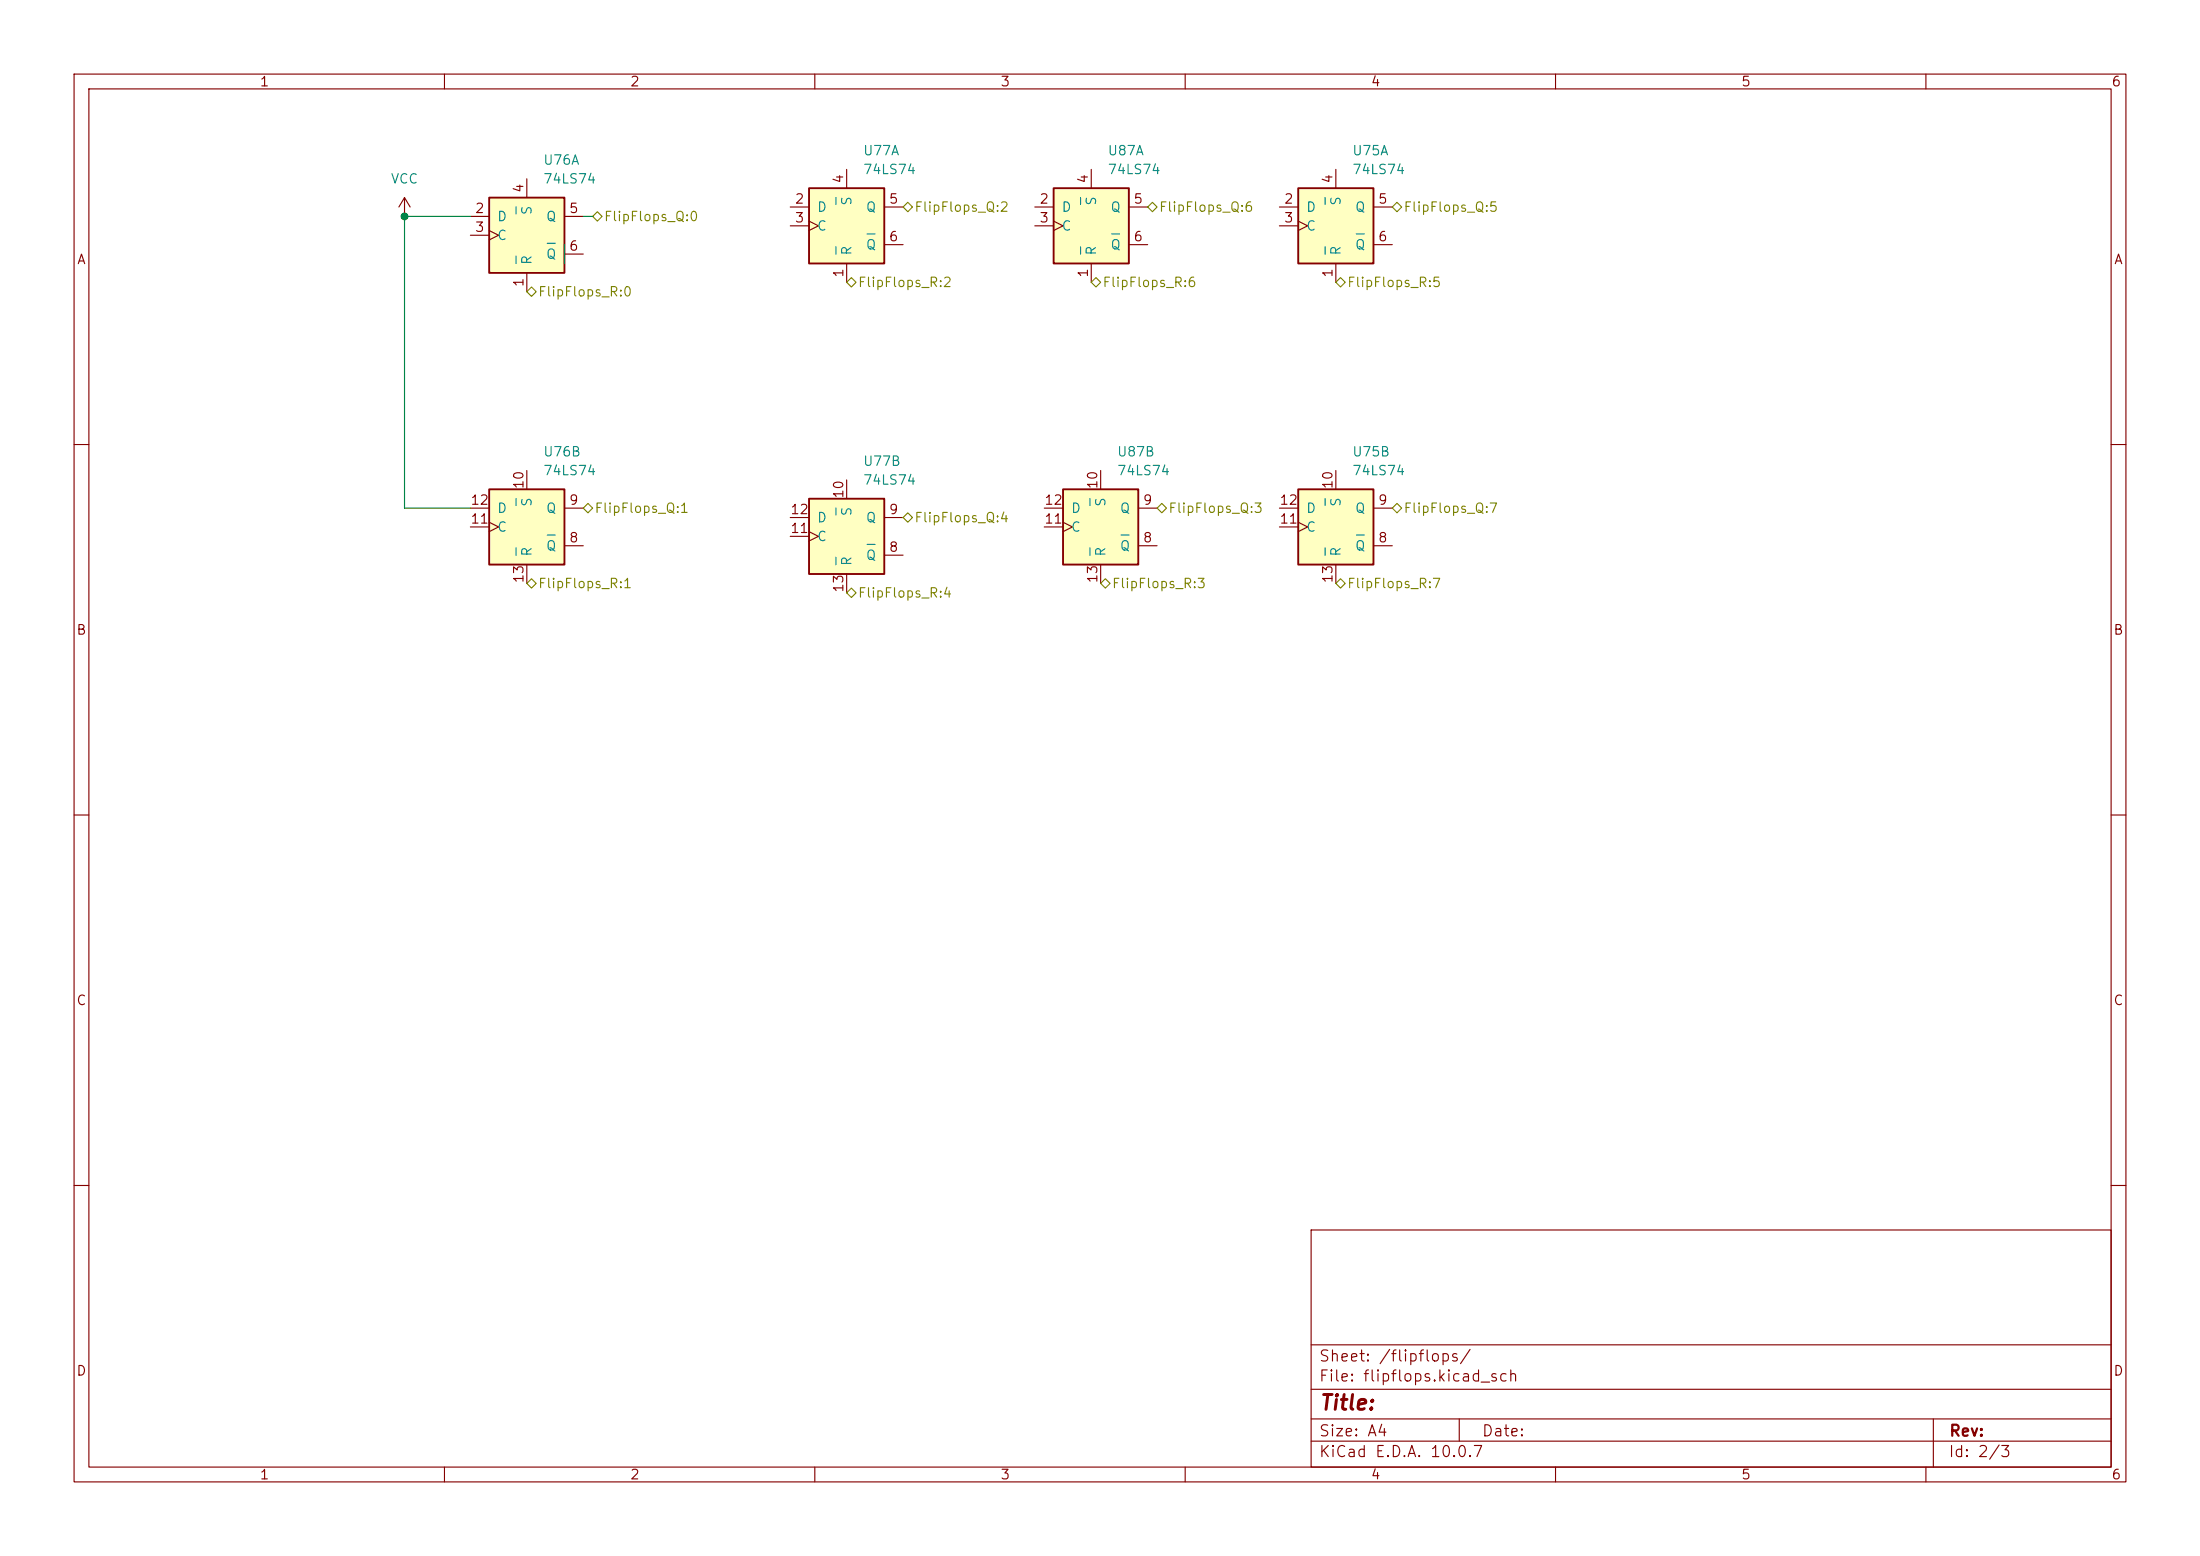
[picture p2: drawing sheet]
(kicad_sch
 (version 20260306)
 (generator "eeschema")
 (generator_version "10.0")
 (paper "A4")
 (lib_symbols
  (symbol "74xx:74LS74"
   (pin_names
    (offset 1.016)) (exclude_from_sim no) (in_bom yes) (on_board yes)
   (in_pos_files yes)
   (duplicate_pin_numbers_are_jumpers no)
   (property "Reference" "U" (at -7.62 8.89 0) (show_name no) (do_not_autoplace no) (effects (font (size 1.27 1.27))))
   (property "Value" "74LS74" (at -7.62 -8.89 0) (show_name no) (do_not_autoplace no) (effects (font (size 1.27 1.27))))
   (property "Footprint" "" (at 0 0 0) (show_name no) (do_not_autoplace no) (hide yes) (effects (font (size 1.27 1.27))))
   (property "Datasheet" "https://www.ti.com/lit/ds/symlink/sn74ls74a.pdf" (at 0 0 0) (show_name no) (do_not_autoplace no) (hide yes) (effects (font (size 1.27 1.27))))
   (property "Description" "Dual D Flip-flop, Set & Reset" (at 0 0 0) (show_name no) (do_not_autoplace no) (hide yes) (effects (font (size 1.27 1.27))))
   (property "ki_locked" "" (at 0 0 0) (show_name no) (do_not_autoplace no) (effects (font (size 1.27 1.27))))
   (symbol "74LS74_1_0"
    (pin input line (at 0 -7.62 90) (length 2.54) (name "~{R}" (effects (font (size 1.27 1.27)))) (number "1" (effects (font (size 1.27 1.27)))))
    (pin input line (at -7.62 2.54 0) (length 2.54) (name "D" (effects (font (size 1.27 1.27)))) (number "2" (effects (font (size 1.27 1.27)))))
    (pin input clock (at -7.62 0 0) (length 2.54) (name "C" (effects (font (size 1.27 1.27)))) (number "3" (effects (font (size 1.27 1.27)))))
    (pin input line (at 0 7.62 270) (length 2.54) (name "~{S}" (effects (font (size 1.27 1.27)))) (number "4" (effects (font (size 1.27 1.27)))))
    (pin output line (at 7.62 2.54 180) (length 2.54) (name "Q" (effects (font (size 1.27 1.27)))) (number "5" (effects (font (size 1.27 1.27)))))
    (pin output line (at 7.62 -2.54 180) (length 2.54) (name "~{Q}" (effects (font (size 1.27 1.27)))) (number "6" (effects (font (size 1.27 1.27))))))
   (symbol "74LS74_1_1"
    (rectangle (start -5.08 5.08) (end 5.08 -5.08) (stroke (width 0.254) (type default)) (fill (type background))))
   (symbol "74LS74_2_0"
    (pin output line (at 7.62 -2.54 180) (length 2.54) (name "~{Q}" (effects (font (size 1.27 1.27)))) (number "8" (effects (font (size 1.27 1.27)))))
    (pin output line (at 7.62 2.54 180) (length 2.54) (name "Q" (effects (font (size 1.27 1.27)))) (number "9" (effects (font (size 1.27 1.27)))))
    (pin input line (at 0 7.62 270) (length 2.54) (name "~{S}" (effects (font (size 1.27 1.27)))) (number "10" (effects (font (size 1.27 1.27)))))
    (pin input clock (at -7.62 0 0) (length 2.54) (name "C" (effects (font (size 1.27 1.27)))) (number "11" (effects (font (size 1.27 1.27)))))
    (pin input line (at -7.62 2.54 0) (length 2.54) (name "D" (effects (font (size 1.27 1.27)))) (number "12" (effects (font (size 1.27 1.27)))))
    (pin input line (at 0 -7.62 90) (length 2.54) (name "~{R}" (effects (font (size 1.27 1.27)))) (number "13" (effects (font (size 1.27 1.27))))))
   (symbol "74LS74_2_1"
    (rectangle (start -5.08 5.08) (end 5.08 -5.08) (stroke (width 0.254) (type default)) (fill (type background))))
   (symbol "74LS74_3_0"
    (pin power_in line (at 0 -10.16 90) (length 2.54) (name "GND" (effects (font (size 1.27 1.27)))) (number "7" (effects (font (size 1.27 1.27)))))
    (pin power_in line (at 0 10.16 270) (length 2.54) (name "VCC" (effects (font (size 1.27 1.27)))) (number "14" (effects (font (size 1.27 1.27))))))
   (symbol "74LS74_3_1"
    (rectangle (start -5.08 7.62) (end 5.08 -7.62) (stroke (width 0.254) (type default)) (fill (type background))))
   (embedded_fonts no))
  (symbol "power:VCC"
   (power global)
   (pin_numbers (hide yes))
   (pin_names
    (offset 0) (hide yes)) (exclude_from_sim no) (in_bom yes) (on_board yes)
   (in_pos_files yes)
   (duplicate_pin_numbers_are_jumpers no)
   (property "Reference" "#PWR" (at 0 -3.81 0) (show_name no) (do_not_autoplace no) (hide yes) (effects (font (size 1.27 1.27))))
   (property "Value" "VCC" (at 0 3.556 0) (show_name no) (do_not_autoplace no) (effects (font (size 1.27 1.27))))
   (property "Footprint" "" (at 0 0 0) (show_name no) (do_not_autoplace no) (hide yes) (effects (font (size 1.27 1.27))))
   (property "Datasheet" "" (at 0 0 0) (show_name no) (do_not_autoplace no) (hide yes) (effects (font (size 1.27 1.27))))
   (property "Description" "Power symbol creates a global label with name \"VCC\"" (at 0 0 0) (show_name no) (do_not_autoplace no) (hide yes) (effects (font (size 1.27 1.27))))
   (symbol "VCC_0_1"
    (polyline (pts (xy -0.762 1.27) (xy 0 2.54)) (stroke (width 0) (type default)) (fill (type none)))
    (polyline (pts (xy 0 2.54) (xy 0.762 1.27)) (stroke (width 0) (type default)) (fill (type none)))
    (polyline (pts (xy 0 0) (xy 0 2.54)) (stroke (width 0) (type default)) (fill (type none))))
   (symbol "VCC_1_1"
    (pin power_in line (at 0 0 90) (length 0) (name "" (effects (font (size 1.27 1.27)))) (number "1" (effects (font (size 1.27 1.27))))))
   (embedded_fonts no)))
 (junction
  (at 54.61 29.21)
  (diameter 0)
  (color 0 0 0 0))
 (wire
  (pts (xy 76.2 35.56) (xy 76.2 33.02))
  (stroke (width 0) (type default)))
 (wire
  (pts (xy 80.01 29.21) (xy 78.74 29.21))
  (stroke (width 0) (type default)))
 (wire
  (pts (xy 54.61 29.21) (xy 63.5 29.21))
  (stroke (width 0) (type default)))
 (wire
  (pts (xy 63.5 68.58) (xy 54.61 68.58))
  (stroke (width 0) (type default)))
 (wire
  (pts (xy 54.61 68.58) (xy 54.61 29.21))
  (stroke (width 0) (type default)))
 (hierarchical_label "FlipFlops_Q:7"
  (shape bidirectional)
  (at 187.96 68.58 0)
  (effects (font (size 1.27 1.27)) (justify left)))
 (hierarchical_label "FlipFlops_Q:4"
  (shape bidirectional)
  (at 121.92 69.85 0)
  (effects (font (size 1.27 1.27)) (justify left)))
 (hierarchical_label "FlipFlops_R:1"
  (shape bidirectional)
  (at 71.12 78.74 0)
  (effects (font (size 1.27 1.27)) (justify left)))
 (hierarchical_label "FlipFlops_Q:1"
  (shape bidirectional)
  (at 78.74 68.58 0)
  (effects (font (size 1.27 1.27)) (justify left)))
 (hierarchical_label "FlipFlops_R:5"
  (shape bidirectional)
  (at 180.34 38.1 0)
  (effects (font (size 1.27 1.27)) (justify left)))
 (hierarchical_label "FlipFlops_Q:0"
  (shape bidirectional)
  (at 80.01 29.21 0)
  (effects (font (size 1.27 1.27)) (justify left)))
 (hierarchical_label "FlipFlops_Q:5"
  (shape bidirectional)
  (at 187.96 27.94 0)
  (effects (font (size 1.27 1.27)) (justify left)))
 (hierarchical_label "FlipFlops_Q:3"
  (shape bidirectional)
  (at 156.21 68.58 0)
  (effects (font (size 1.27 1.27)) (justify left)))
 (hierarchical_label "FlipFlops_Q:2"
  (shape bidirectional)
  (at 121.92 27.94 0)
  (effects (font (size 1.27 1.27)) (justify left)))
 (hierarchical_label "FlipFlops_R:3"
  (shape bidirectional)
  (at 148.59 78.74 0)
  (effects (font (size 1.27 1.27)) (justify left)))
 (hierarchical_label "FlipFlops_R:4"
  (shape bidirectional)
  (at 114.3 80.01 0)
  (effects (font (size 1.27 1.27)) (justify left)))
 (hierarchical_label "FlipFlops_R:7"
  (shape bidirectional)
  (at 180.34 78.74 0)
  (effects (font (size 1.27 1.27)) (justify left)))
 (hierarchical_label "FlipFlops_R:0"
  (shape bidirectional)
  (at 71.12 39.37 0)
  (effects (font (size 1.27 1.27)) (justify left)))
 (hierarchical_label "FlipFlops_R:6"
  (shape bidirectional)
  (at 147.32 38.1 0)
  (effects (font (size 1.27 1.27)) (justify left)))
 (hierarchical_label "FlipFlops_R:2"
  (shape bidirectional)
  (at 114.3 38.1 0)
  (effects (font (size 1.27 1.27)) (justify left)))
 (hierarchical_label "FlipFlops_Q:6"
  (shape bidirectional)
  (at 154.94 27.94 0)
  (effects (font (size 1.27 1.27)) (justify left)))
 (symbol
  (lib_id "74xx:74LS74")
  (at 114.3 30.48 0)
  (unit 1)
  (body_style 1)
  (exclude_from_sim no)
  (in_bom yes)
  (on_board yes)
  (in_pos_files yes)
  (dnp no)
  (fields_autoplaced yes)
  (property "Reference" "U77" (at 116.4433 20.32 0) (show_name no) (do_not_autoplace no) (effects (font (size 1.27 1.27)) (justify left)))
  (property "Value" "74LS74" (at 116.4433 22.86 0) (show_name no) (do_not_autoplace no) (effects (font (size 1.27 1.27)) (justify left)))
  (property "Footprint" "" (at 114.3 30.48 0) (hide yes) (show_name no) (do_not_autoplace no) (effects (font (size 1.27 1.27))))
  (property "Datasheet" "https://www.ti.com/lit/ds/symlink/sn74ls74a.pdf" (at 114.3 30.48 0) (hide yes) (show_name no) (do_not_autoplace no) (effects (font (size 1.27 1.27))))
  (property "Description" "Dual D Flip-flop, Set & Reset" (at 114.3 30.48 0) (hide yes) (show_name no) (do_not_autoplace no) (effects (font (size 1.27 1.27))))
  (pin "7")
  (pin "4")
  (pin "14")
  (pin "9")
  (pin "8")
  (pin "10")
  (pin "6")
  (pin "5")
  (pin "2")
  (pin "11")
  (pin "12")
  (pin "13")
  (pin "3")
  (pin "1"))
 (symbol
  (lib_id "74xx:74LS74")
  (at 147.32 30.48 0)
  (unit 1)
  (body_style 1)
  (exclude_from_sim no)
  (in_bom yes)
  (on_board yes)
  (in_pos_files yes)
  (dnp no)
  (fields_autoplaced yes)
  (property "Reference" "U87" (at 149.4633 20.32 0) (show_name no) (do_not_autoplace no) (effects (font (size 1.27 1.27)) (justify left)))
  (property "Value" "74LS74" (at 149.4633 22.86 0) (show_name no) (do_not_autoplace no) (effects (font (size 1.27 1.27)) (justify left)))
  (property "Footprint" "" (at 147.32 30.48 0) (hide yes) (show_name no) (do_not_autoplace no) (effects (font (size 1.27 1.27))))
  (property "Datasheet" "https://www.ti.com/lit/ds/symlink/sn74ls74a.pdf" (at 147.32 30.48 0) (hide yes) (show_name no) (do_not_autoplace no) (effects (font (size 1.27 1.27))))
  (property "Description" "Dual D Flip-flop, Set & Reset" (at 147.32 30.48 0) (hide yes) (show_name no) (do_not_autoplace no) (effects (font (size 1.27 1.27))))
  (pin "7")
  (pin "4")
  (pin "14")
  (pin "9")
  (pin "8")
  (pin "10")
  (pin "6")
  (pin "5")
  (pin "2")
  (pin "11")
  (pin "12")
  (pin "13")
  (pin "3")
  (pin "1"))
 (symbol
  (lib_id "74xx:74LS74")
  (at 71.12 71.12 0)
  (unit 2)
  (body_style 1)
  (exclude_from_sim no)
  (in_bom yes)
  (on_board yes)
  (in_pos_files yes)
  (dnp no)
  (fields_autoplaced yes)
  (property "Reference" "U76" (at 73.2633 60.96 0) (show_name no) (do_not_autoplace no) (effects (font (size 1.27 1.27)) (justify left)))
  (property "Value" "74LS74" (at 73.2633 63.5 0) (show_name no) (do_not_autoplace no) (effects (font (size 1.27 1.27)) (justify left)))
  (property "Footprint" "" (at 71.12 71.12 0) (hide yes) (show_name no) (do_not_autoplace no) (effects (font (size 1.27 1.27))))
  (property "Datasheet" "https://www.ti.com/lit/ds/symlink/sn74ls74a.pdf" (at 71.12 71.12 0) (hide yes) (show_name no) (do_not_autoplace no) (effects (font (size 1.27 1.27))))
  (property "Description" "Dual D Flip-flop, Set & Reset" (at 71.12 71.12 0) (hide yes) (show_name no) (do_not_autoplace no) (effects (font (size 1.27 1.27))))
  (pin "7")
  (pin "4")
  (pin "14")
  (pin "9")
  (pin "8")
  (pin "10")
  (pin "6")
  (pin "5")
  (pin "2")
  (pin "11")
  (pin "12")
  (pin "13")
  (pin "3")
  (pin "1"))
 (symbol
  (lib_id "power:VCC")
  (at 54.61 29.21 0)
  (unit 1)
  (body_style 1)
  (exclude_from_sim no)
  (in_bom yes)
  (on_board yes)
  (in_pos_files yes)
  (dnp no)
  (fields_autoplaced yes)
  (property "Reference" "#PWR04" (at 54.61 33.02 0) (hide yes) (show_name no) (do_not_autoplace no) (effects (font (size 1.27 1.27))))
  (property "Value" "VCC" (at 54.61 24.13 0) (show_name no) (do_not_autoplace no) (effects (font (size 1.27 1.27))))
  (property "Footprint" "" (at 54.61 29.21 0) (hide yes) (show_name no) (do_not_autoplace no) (effects (font (size 1.27 1.27))))
  (property "Datasheet" "" (at 54.61 29.21 0) (hide yes) (show_name no) (do_not_autoplace no) (effects (font (size 1.27 1.27))))
  (property "Description" "Power symbol creates a global label with name \"VCC\"" (at 54.61 29.21 0) (hide yes) (show_name no) (do_not_autoplace no) (effects (font (size 1.27 1.27))))
  (pin "1"))
 (symbol
  (lib_id "74xx:74LS74")
  (at 148.59 71.12 0)
  (unit 2)
  (body_style 1)
  (exclude_from_sim no)
  (in_bom yes)
  (on_board yes)
  (in_pos_files yes)
  (dnp no)
  (fields_autoplaced yes)
  (property "Reference" "U87" (at 150.7333 60.96 0) (show_name no) (do_not_autoplace no) (effects (font (size 1.27 1.27)) (justify left)))
  (property "Value" "74LS74" (at 150.7333 63.5 0) (show_name no) (do_not_autoplace no) (effects (font (size 1.27 1.27)) (justify left)))
  (property "Footprint" "" (at 148.59 71.12 0) (hide yes) (show_name no) (do_not_autoplace no) (effects (font (size 1.27 1.27))))
  (property "Datasheet" "https://www.ti.com/lit/ds/symlink/sn74ls74a.pdf" (at 148.59 71.12 0) (hide yes) (show_name no) (do_not_autoplace no) (effects (font (size 1.27 1.27))))
  (property "Description" "Dual D Flip-flop, Set & Reset" (at 148.59 71.12 0) (hide yes) (show_name no) (do_not_autoplace no) (effects (font (size 1.27 1.27))))
  (pin "7")
  (pin "4")
  (pin "14")
  (pin "9")
  (pin "8")
  (pin "10")
  (pin "6")
  (pin "5")
  (pin "2")
  (pin "11")
  (pin "12")
  (pin "13")
  (pin "3")
  (pin "1"))
 (symbol
  (lib_id "74xx:74LS74")
  (at 114.3 72.39 0)
  (unit 2)
  (body_style 1)
  (exclude_from_sim no)
  (in_bom yes)
  (on_board yes)
  (in_pos_files yes)
  (dnp no)
  (fields_autoplaced yes)
  (property "Reference" "U77" (at 116.4433 62.23 0) (show_name no) (do_not_autoplace no) (effects (font (size 1.27 1.27)) (justify left)))
  (property "Value" "74LS74" (at 116.4433 64.77 0) (show_name no) (do_not_autoplace no) (effects (font (size 1.27 1.27)) (justify left)))
  (property "Footprint" "" (at 114.3 72.39 0) (hide yes) (show_name no) (do_not_autoplace no) (effects (font (size 1.27 1.27))))
  (property "Datasheet" "https://www.ti.com/lit/ds/symlink/sn74ls74a.pdf" (at 114.3 72.39 0) (hide yes) (show_name no) (do_not_autoplace no) (effects (font (size 1.27 1.27))))
  (property "Description" "Dual D Flip-flop, Set & Reset" (at 114.3 72.39 0) (hide yes) (show_name no) (do_not_autoplace no) (effects (font (size 1.27 1.27))))
  (pin "7")
  (pin "4")
  (pin "14")
  (pin "9")
  (pin "8")
  (pin "10")
  (pin "6")
  (pin "5")
  (pin "2")
  (pin "11")
  (pin "12")
  (pin "13")
  (pin "3")
  (pin "1"))
 (symbol
  (lib_id "74xx:74LS74")
  (at 180.34 30.48 0)
  (unit 1)
  (body_style 1)
  (exclude_from_sim no)
  (in_bom yes)
  (on_board yes)
  (in_pos_files yes)
  (dnp no)
  (fields_autoplaced yes)
  (property "Reference" "U75" (at 182.4833 20.32 0) (show_name no) (do_not_autoplace no) (effects (font (size 1.27 1.27)) (justify left)))
  (property "Value" "74LS74" (at 182.4833 22.86 0) (show_name no) (do_not_autoplace no) (effects (font (size 1.27 1.27)) (justify left)))
  (property "Footprint" "" (at 180.34 30.48 0) (hide yes) (show_name no) (do_not_autoplace no) (effects (font (size 1.27 1.27))))
  (property "Datasheet" "https://www.ti.com/lit/ds/symlink/sn74ls74a.pdf" (at 180.34 30.48 0) (hide yes) (show_name no) (do_not_autoplace no) (effects (font (size 1.27 1.27))))
  (property "Description" "Dual D Flip-flop, Set & Reset" (at 180.34 30.48 0) (hide yes) (show_name no) (do_not_autoplace no) (effects (font (size 1.27 1.27))))
  (pin "7")
  (pin "4")
  (pin "14")
  (pin "9")
  (pin "8")
  (pin "10")
  (pin "6")
  (pin "5")
  (pin "2")
  (pin "11")
  (pin "12")
  (pin "13")
  (pin "3")
  (pin "1"))
 (symbol
  (lib_id "74xx:74LS74")
  (at 71.12 31.75 0)
  (unit 1)
  (body_style 1)
  (exclude_from_sim no)
  (in_bom yes)
  (on_board yes)
  (in_pos_files yes)
  (dnp no)
  (fields_autoplaced yes)
  (property "Reference" "U76" (at 73.2633 21.59 0) (show_name no) (do_not_autoplace no) (effects (font (size 1.27 1.27)) (justify left)))
  (property "Value" "74LS74" (at 73.2633 24.13 0) (show_name no) (do_not_autoplace no) (effects (font (size 1.27 1.27)) (justify left)))
  (property "Footprint" "" (at 71.12 31.75 0) (hide yes) (show_name no) (do_not_autoplace no) (effects (font (size 1.27 1.27))))
  (property "Datasheet" "https://www.ti.com/lit/ds/symlink/sn74ls74a.pdf" (at 71.12 31.75 0) (hide yes) (show_name no) (do_not_autoplace no) (effects (font (size 1.27 1.27))))
  (property "Description" "Dual D Flip-flop, Set & Reset" (at 71.12 31.75 0) (hide yes) (show_name no) (do_not_autoplace no) (effects (font (size 1.27 1.27))))
  (pin "7")
  (pin "4")
  (pin "14")
  (pin "9")
  (pin "8")
  (pin "10")
  (pin "6")
  (pin "5")
  (pin "2")
  (pin "11")
  (pin "12")
  (pin "13")
  (pin "3")
  (pin "1"))
 (symbol
  (lib_id "74xx:74LS74")
  (at 180.34 71.12 0)
  (unit 2)
  (body_style 1)
  (exclude_from_sim no)
  (in_bom yes)
  (on_board yes)
  (in_pos_files yes)
  (dnp no)
  (fields_autoplaced yes)
  (property "Reference" "U75" (at 182.4833 60.96 0) (show_name no) (do_not_autoplace no) (effects (font (size 1.27 1.27)) (justify left)))
  (property "Value" "74LS74" (at 182.4833 63.5 0) (show_name no) (do_not_autoplace no) (effects (font (size 1.27 1.27)) (justify left)))
  (property "Footprint" "" (at 180.34 71.12 0) (hide yes) (show_name no) (do_not_autoplace no) (effects (font (size 1.27 1.27))))
  (property "Datasheet" "https://www.ti.com/lit/ds/symlink/sn74ls74a.pdf" (at 180.34 71.12 0) (hide yes) (show_name no) (do_not_autoplace no) (effects (font (size 1.27 1.27))))
  (property "Description" "Dual D Flip-flop, Set & Reset" (at 180.34 71.12 0) (hide yes) (show_name no) (do_not_autoplace no) (effects (font (size 1.27 1.27))))
  (pin "7")
  (pin "4")
  (pin "14")
  (pin "9")
  (pin "8")
  (pin "10")
  (pin "6")
  (pin "5")
  (pin "2")
  (pin "11")
  (pin "12")
  (pin "13")
  (pin "3")
  (pin "1")))
